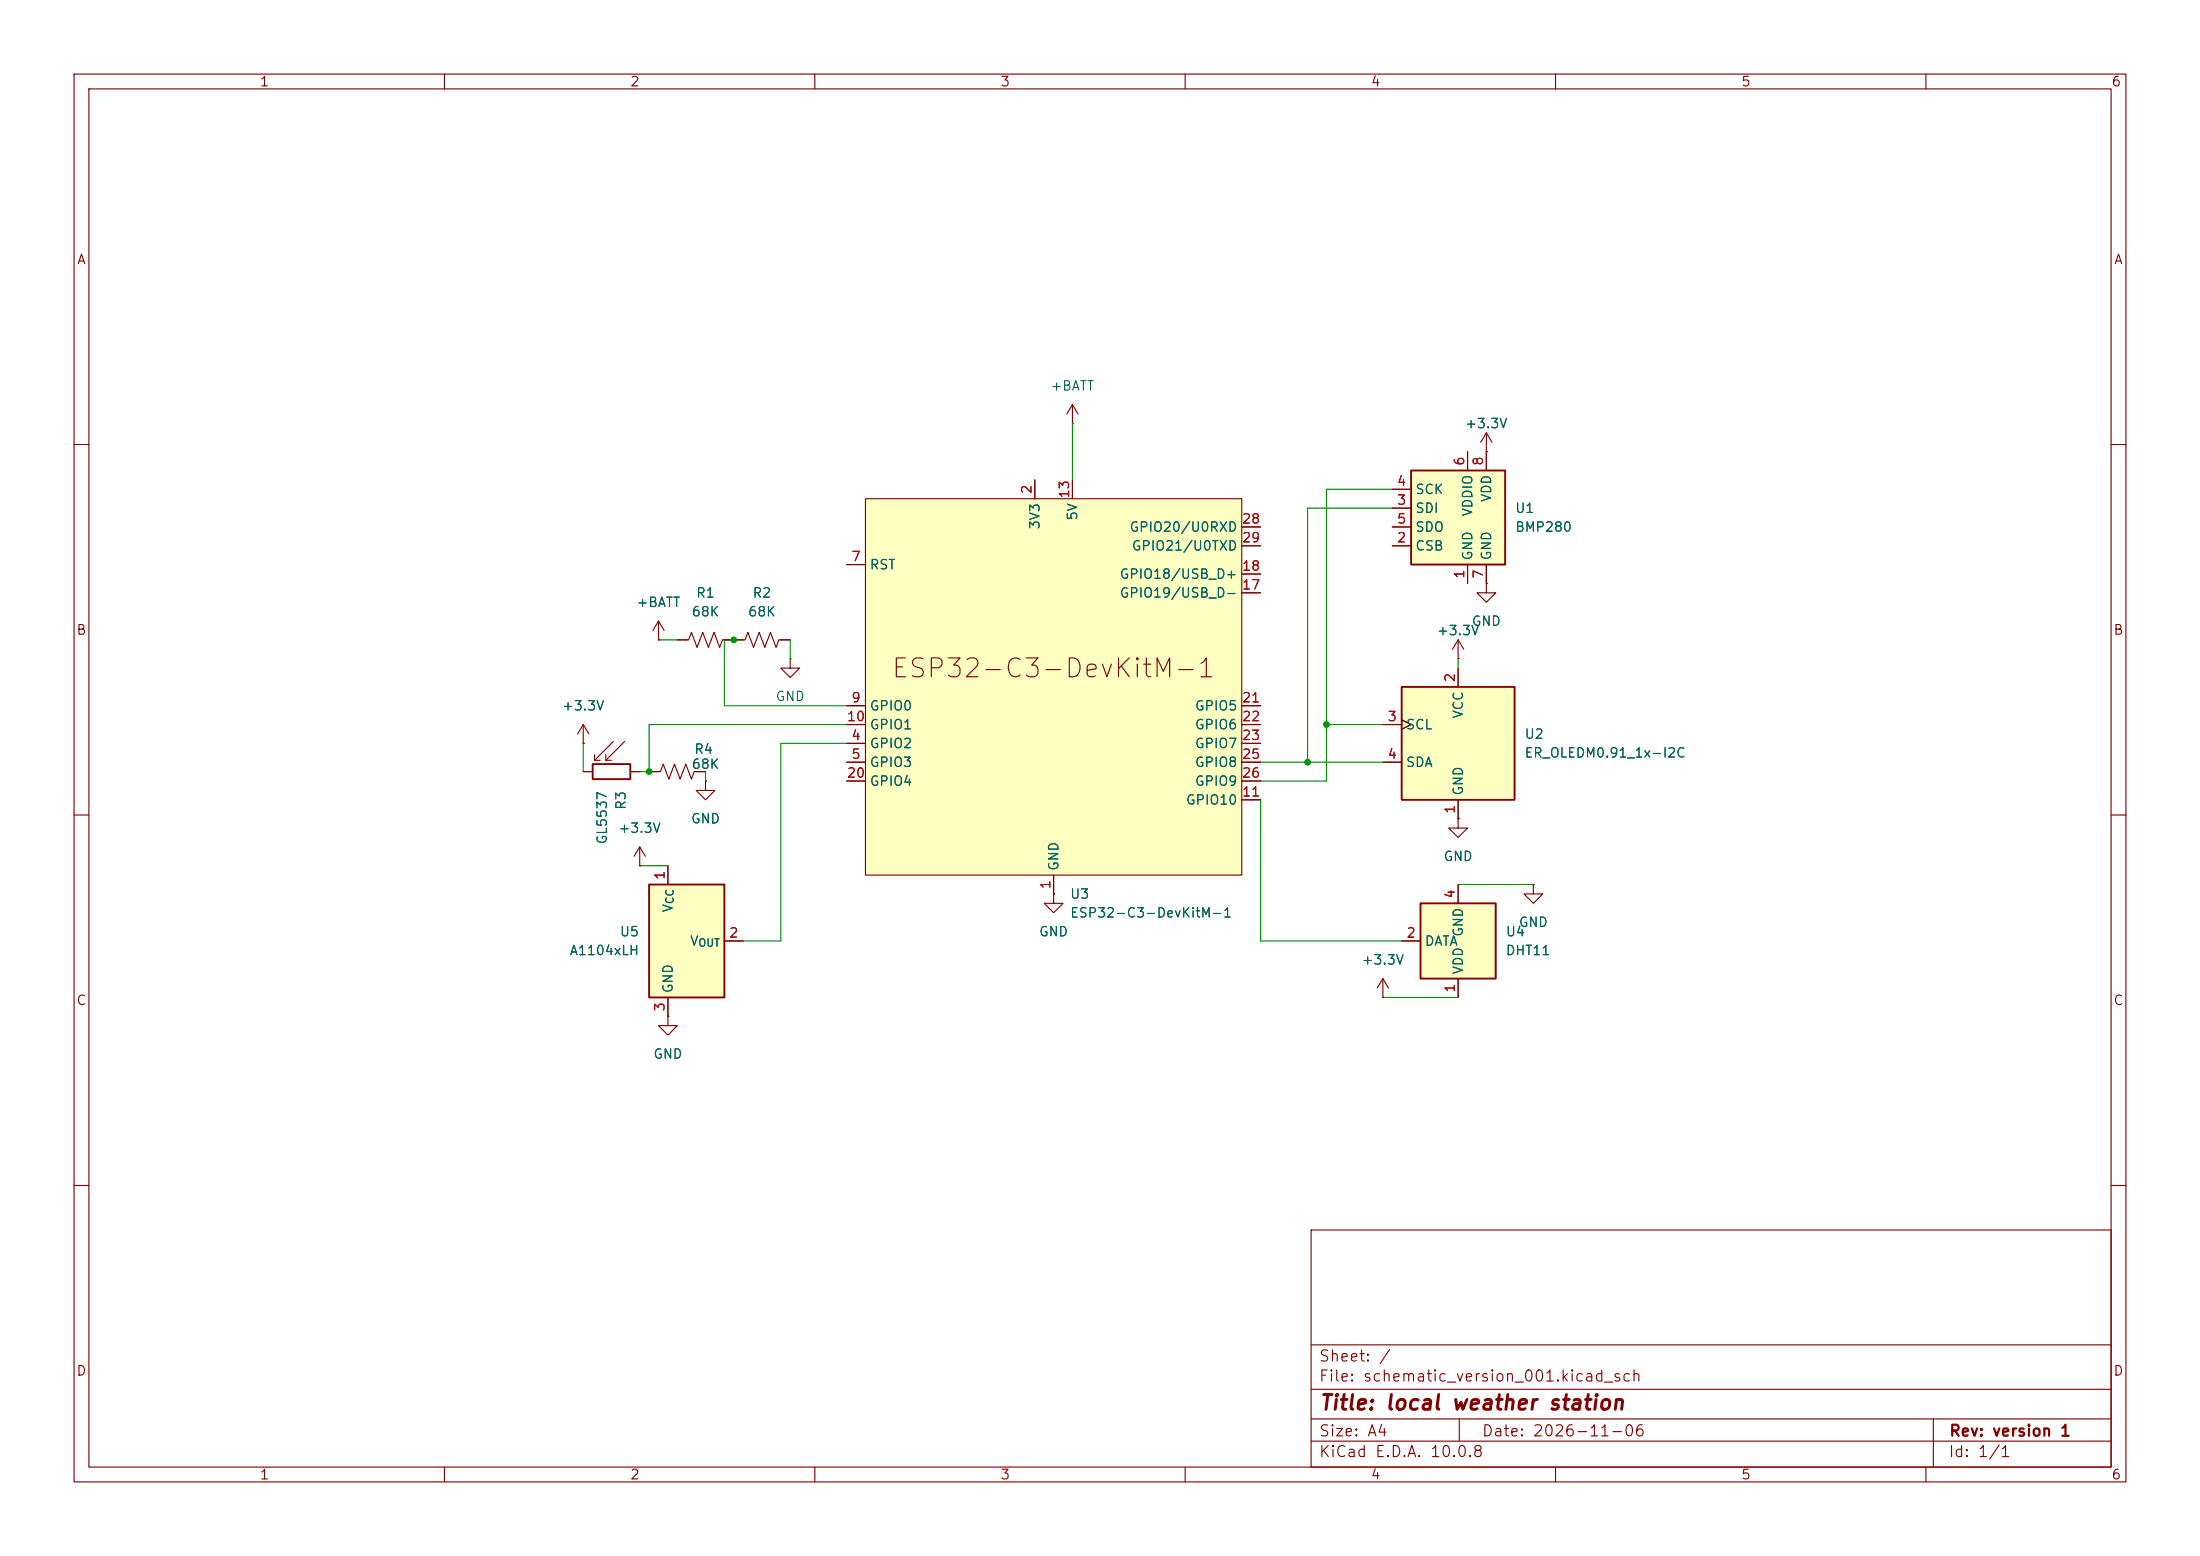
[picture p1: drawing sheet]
(kicad_sch
 (version 20260306)
 (generator "eeschema")
 (generator_version "10.0")
 (paper "A4")
 (title_block
  (title "local weather station")
  (date "2026-11-06")
  (rev "version 1"))
 (lib_symbols
  (symbol "Device:R_Photo"
   (pin_numbers (hide yes))
   (pin_names
    (offset 0)) (exclude_from_sim no) (in_bom yes) (on_board yes)
   (in_pos_files yes)
   (duplicate_pin_numbers_are_jumpers no)
   (property "Reference" "R" (at 1.27 1.27 0) (show_name no) (do_not_autoplace no) (effects (font (size 1.27 1.27)) (justify left)))
   (property "Value" "R_Photo" (at 1.27 0 0) (show_name no) (do_not_autoplace no) (effects (font (size 1.27 1.27)) (justify left top)))
   (property "Footprint" "" (at 1.27 -6.35 90) (show_name no) (do_not_autoplace no) (hide yes) (effects (font (size 1.27 1.27)) (justify left)))
   (property "Datasheet" "" (at 0 -1.27 0) (show_name no) (do_not_autoplace no) (hide yes) (effects (font (size 1.27 1.27))))
   (property "Description" "Photoresistor" (at 0 0 0) (show_name no) (do_not_autoplace no) (hide yes) (effects (font (size 1.27 1.27))))
   (symbol "R_Photo_0_1"
    (polyline (pts (xy -1.524 -0.762) (xy -4.064 1.778)) (stroke (width 0) (type default)) (fill (type none)))
    (polyline (pts (xy -1.524 -0.762) (xy -2.286 -0.762)) (stroke (width 0) (type default)) (fill (type none)))
    (polyline (pts (xy -1.524 -0.762) (xy -1.524 0)) (stroke (width 0) (type default)) (fill (type none)))
    (polyline (pts (xy -1.524 -2.286) (xy -4.064 0.254)) (stroke (width 0) (type default)) (fill (type none)))
    (polyline (pts (xy -1.524 -2.286) (xy -2.286 -2.286)) (stroke (width 0) (type default)) (fill (type none)))
    (polyline (pts (xy -1.524 -2.286) (xy -1.524 -1.524)) (stroke (width 0) (type default)) (fill (type none)))
    (rectangle (start -1.016 2.54) (end 1.016 -2.54) (stroke (width 0.254) (type default)) (fill (type none))))
   (symbol "R_Photo_1_1"
    (pin passive line (at 0 3.81 270) (length 1.27) (name "" (effects (font (size 1.27 1.27)))) (number "1" (effects (font (size 1.27 1.27)))))
    (pin passive line (at 0 -3.81 90) (length 1.27) (name "" (effects (font (size 1.27 1.27)))) (number "2" (effects (font (size 1.27 1.27))))))
   (embedded_fonts no))
  (symbol "Device:R_US"
   (pin_numbers (hide yes))
   (pin_names
    (offset 0)) (exclude_from_sim no) (in_bom yes) (on_board yes)
   (in_pos_files yes)
   (duplicate_pin_numbers_are_jumpers no)
   (property "Reference" "R" (at 2.54 0 90) (show_name no) (do_not_autoplace no) (effects (font (size 1.27 1.27))))
   (property "Value" "R_US" (at -2.54 0 90) (show_name no) (do_not_autoplace no) (effects (font (size 1.27 1.27))))
   (property "Footprint" "" (at 1.016 -0.254 90) (show_name no) (do_not_autoplace no) (hide yes) (effects (font (size 1.27 1.27))))
   (property "Datasheet" "" (at 0 0 0) (show_name no) (do_not_autoplace no) (hide yes) (effects (font (size 1.27 1.27))))
   (property "Description" "Resistor, US symbol" (at 0 0 0) (show_name no) (do_not_autoplace no) (hide yes) (effects (font (size 1.27 1.27))))
   (symbol "R_US_0_1"
    (polyline (pts (xy 0 2.286) (xy 0 2.54)) (stroke (width 0) (type default)) (fill (type none)))
    (polyline (pts (xy 0 2.286) (xy 1.016 1.905) (xy 0 1.524) (xy -1.016 1.143) (xy 0 0.762)) (stroke (width 0) (type default)) (fill (type none)))
    (polyline (pts (xy 0 0.762) (xy 1.016 0.381) (xy 0 0) (xy -1.016 -0.381) (xy 0 -0.762)) (stroke (width 0) (type default)) (fill (type none)))
    (polyline (pts (xy 0 -0.762) (xy 1.016 -1.143) (xy 0 -1.524) (xy -1.016 -1.905) (xy 0 -2.286)) (stroke (width 0) (type default)) (fill (type none)))
    (polyline (pts (xy 0 -2.286) (xy 0 -2.54)) (stroke (width 0) (type default)) (fill (type none))))
   (symbol "R_US_1_1"
    (pin passive line (at 0 3.81 270) (length 1.27) (name "" (effects (font (size 1.27 1.27)))) (number "1" (effects (font (size 1.27 1.27)))))
    (pin passive line (at 0 -3.81 90) (length 1.27) (name "" (effects (font (size 1.27 1.27)))) (number "2" (effects (font (size 1.27 1.27))))))
   (embedded_fonts no))
  (symbol "Display_Graphic:ER_OLEDM0.91_1x-I2C" (exclude_from_sim no) (in_bom yes) (on_board yes)
   (in_pos_files yes)
   (duplicate_pin_numbers_are_jumpers no)
   (property "Reference" "U" (at 0 0 0) (show_name no) (do_not_autoplace no) (effects (font (size 1.27 1.27))))
   (property "Value" "ER_OLEDM0.91_1x-I2C" (at 14.224 -10.668 0) (show_name no) (do_not_autoplace no) (effects (font (size 1.27 1.27))))
   (property "Footprint" "Display:ER_OLEDM0.91_1x-I2C" (at 18.034 -12.7 0) (show_name no) (do_not_autoplace no) (hide yes) (effects (font (size 1.27 1.27))))
   (property "Datasheet" "https://www.buydisplay.com/download/manual/ER-OLEDM0.91-1_Datasheet.pdf" (at 42.672 -14.732 0) (show_name no) (do_not_autoplace no) (hide yes) (effects (font (size 1.27 1.27))))
   (property "Description" "SSD1306 OLED module, 0.91 inch, 128x32, I2C" (at 26.67 -16.764 0) (show_name no) (do_not_autoplace no) (hide yes) (effects (font (size 1.27 1.27))))
   (symbol "ER_OLEDM0.91_1x-I2C_1_1"
    (rectangle (start -7.62 7.62) (end 7.62 -7.62) (stroke (width 0.254) (type solid)) (fill (type background)))
    (pin power_in line (at 0 -10.16 90) (length 2.54) (name "GND" (effects (font (size 1.27 1.27)))) (number "1" (effects (font (size 1.27 1.27)))))
    (pin power_in line (at 0 10.16 270) (length 2.54) (name "VCC" (effects (font (size 1.27 1.27)))) (number "2" (effects (font (size 1.27 1.27)))))
    (pin input clock (at -10.16 2.54 0) (length 2.54) (name "SCL" (effects (font (size 1.27 1.27)))) (number "3" (effects (font (size 1.27 1.27)))))
    (pin bidirectional line (at -10.16 -2.54 0) (length 2.54) (name "SDA" (effects (font (size 1.27 1.27)))) (number "4" (effects (font (size 1.27 1.27))))))
   (embedded_fonts no))
  (symbol "PCM_Espressif:ESP32-C3-DevKitM-1" (exclude_from_sim no) (in_bom yes) (on_board yes)
   (in_pos_files yes)
   (duplicate_pin_numbers_are_jumpers no)
   (property "Reference" "U" (at -25.4 26.67 0) (show_name no) (do_not_autoplace no) (effects (font (size 1.27 1.27)) (justify left)))
   (property "Value" "ESP32-C3-DevKitM-1" (at 25.654 26.67 0) (show_name no) (do_not_autoplace no) (effects (font (size 1.27 1.27)) (justify right)))
   (property "Footprint" "PCM_Espressif:ESP32-C3-DevKitM-1" (at 0 -35.56 0) (show_name no) (do_not_autoplace no) (hide yes) (effects (font (size 1.27 1.27))))
   (property "Datasheet" "https://www.espressif.com/sites/default/files/documentation/esp32-c3-mini-1_datasheet_en.pdf" (at 0 -38.1 0) (show_name no) (do_not_autoplace no) (hide yes) (effects (font (size 1.27 1.27))))
   (property "Description" "ESP32-C3-MINI-1 family is an ultra-low-power MCU-based SoC solution that supports 2.4 GHz Wi-Fi and Bluetooth®Low Energy (Bluetooth LE)." (at 0 0 0) (show_name no) (do_not_autoplace no) (hide yes) (effects (font (size 1.27 1.27))))
   (symbol "ESP32-C3-DevKitM-1_0_1"
    (rectangle (start -25.4 25.4) (end 25.4 -25.4) (stroke (width 0) (type default)) (fill (type background))))
   (symbol "ESP32-C3-DevKitM-1_1_0"
    (text "ESP32-C3-DevKitM-1" (at 0 2.54 0) (effects (font (size 2.54 2.54)))))
   (symbol "ESP32-C3-DevKitM-1_1_1"
    (pin passive line (at 0 -27.94 90) (length 2.54) (name "GND" (effects (font (size 1.27 1.27)))) (number "1" (effects (font (size 1.27 1.27)))))
    (pin power_in line (at -2.54 27.94 270) (length 2.54) (name "3V3" (effects (font (size 1.27 1.27)))) (number "2" (effects (font (size 1.27 1.27)))))
    (pin power_in line (at -2.54 27.94 270) (length 2.54) (hide yes) (name "3V3" (effects (font (size 1.27 1.27)))) (number "3" (effects (font (size 1.27 1.27)))))
    (pin bidirectional line (at -27.94 -7.62 0) (length 2.54) (name "GPIO2" (effects (font (size 1.27 1.27)))) (number "4" (effects (font (size 1.27 1.27)))))
    (pin bidirectional line (at -27.94 -10.16 0) (length 2.54) (name "GPIO3" (effects (font (size 1.27 1.27)))) (number "5" (effects (font (size 1.27 1.27)))))
    (pin passive line (at 0 -27.94 90) (length 2.54) (hide yes) (name "GND" (effects (font (size 1.27 1.27)))) (number "6" (effects (font (size 1.27 1.27)))))
    (pin output line (at -27.94 16.51 0) (length 2.54) (name "RST" (effects (font (size 1.27 1.27)))) (number "7" (effects (font (size 1.27 1.27)))))
    (pin passive line (at 0 -27.94 90) (length 2.54) (hide yes) (name "GND" (effects (font (size 1.27 1.27)))) (number "8" (effects (font (size 1.27 1.27)))))
    (pin bidirectional line (at -27.94 -2.54 0) (length 2.54) (name "GPIO0" (effects (font (size 1.27 1.27)))) (number "9" (effects (font (size 1.27 1.27)))))
    (pin bidirectional line (at -27.94 -5.08 0) (length 2.54) (name "GPIO1" (effects (font (size 1.27 1.27)))) (number "10" (effects (font (size 1.27 1.27)))))
    (pin bidirectional line (at 27.94 -15.24 180) (length 2.54) (name "GPIO10" (effects (font (size 1.27 1.27)))) (number "11" (effects (font (size 1.27 1.27)))))
    (pin passive line (at 0 -27.94 90) (length 2.54) (hide yes) (name "GND" (effects (font (size 1.27 1.27)))) (number "12" (effects (font (size 1.27 1.27)))))
    (pin power_in line (at 2.54 27.94 270) (length 2.54) (name "5V" (effects (font (size 1.27 1.27)))) (number "13" (effects (font (size 1.27 1.27)))))
    (pin power_in line (at 2.54 27.94 270) (length 2.54) (hide yes) (name "5V" (effects (font (size 1.27 1.27)))) (number "14" (effects (font (size 1.27 1.27)))))
    (pin passive line (at 0 -27.94 90) (length 2.54) (hide yes) (name "GND" (effects (font (size 1.27 1.27)))) (number "15" (effects (font (size 1.27 1.27)))))
    (pin passive line (at 0 -27.94 90) (length 2.54) (hide yes) (name "GND" (effects (font (size 1.27 1.27)))) (number "16" (effects (font (size 1.27 1.27)))))
    (pin bidirectional line (at 27.94 12.7 180) (length 2.54) (name "GPIO19/USB_D-" (effects (font (size 1.27 1.27)))) (number "17" (effects (font (size 1.27 1.27)))))
    (pin bidirectional line (at 27.94 15.24 180) (length 2.54) (name "GPIO18/USB_D+" (effects (font (size 1.27 1.27)))) (number "18" (effects (font (size 1.27 1.27)))))
    (pin passive line (at 0 -27.94 90) (length 2.54) (hide yes) (name "GND" (effects (font (size 1.27 1.27)))) (number "19" (effects (font (size 1.27 1.27)))))
    (pin bidirectional line (at -27.94 -12.7 0) (length 2.54) (name "GPIO4" (effects (font (size 1.27 1.27)))) (number "20" (effects (font (size 1.27 1.27)))))
    (pin bidirectional line (at 27.94 -2.54 180) (length 2.54) (name "GPIO5" (effects (font (size 1.27 1.27)))) (number "21" (effects (font (size 1.27 1.27)))))
    (pin bidirectional line (at 27.94 -5.08 180) (length 2.54) (name "GPIO6" (effects (font (size 1.27 1.27)))) (number "22" (effects (font (size 1.27 1.27)))))
    (pin bidirectional line (at 27.94 -7.62 180) (length 2.54) (name "GPIO7" (effects (font (size 1.27 1.27)))) (number "23" (effects (font (size 1.27 1.27)))))
    (pin passive line (at 0 -27.94 90) (length 2.54) (hide yes) (name "GND" (effects (font (size 1.27 1.27)))) (number "24" (effects (font (size 1.27 1.27)))))
    (pin bidirectional line (at 27.94 -10.16 180) (length 2.54) (name "GPIO8" (effects (font (size 1.27 1.27)))) (number "25" (effects (font (size 1.27 1.27)))))
    (pin bidirectional line (at 27.94 -12.7 180) (length 2.54) (name "GPIO9" (effects (font (size 1.27 1.27)))) (number "26" (effects (font (size 1.27 1.27)))))
    (pin passive line (at 0 -27.94 90) (length 2.54) (hide yes) (name "GND" (effects (font (size 1.27 1.27)))) (number "27" (effects (font (size 1.27 1.27)))))
    (pin bidirectional line (at 27.94 21.59 180) (length 2.54) (name "GPIO20/U0RXD" (effects (font (size 1.27 1.27)))) (number "28" (effects (font (size 1.27 1.27)))))
    (pin bidirectional line (at 27.94 19.05 180) (length 2.54) (name "GPIO21/U0TXD" (effects (font (size 1.27 1.27)))) (number "29" (effects (font (size 1.27 1.27)))))
    (pin passive line (at 0 -27.94 90) (length 2.54) (hide yes) (name "GND" (effects (font (size 1.27 1.27)))) (number "30" (effects (font (size 1.27 1.27))))))
   (embedded_fonts no))
  (symbol "Sensor_Pressure:BMP280" (exclude_from_sim no) (in_bom yes) (on_board yes)
   (in_pos_files yes)
   (duplicate_pin_numbers_are_jumpers no)
   (property "Reference" "U" (at -7.62 10.16 0) (show_name no) (do_not_autoplace no) (effects (font (size 1.27 1.27)) (justify left top)))
   (property "Value" "BMP280" (at 5.08 10.16 0) (show_name no) (do_not_autoplace no) (effects (font (size 1.27 1.27)) (justify left top)))
   (property "Footprint" "Package_LGA:Bosch_LGA-8_2x2.5mm_P0.65mm_ClockwisePinNumbering" (at 0 -17.78 0) (show_name no) (do_not_autoplace no) (hide yes) (effects (font (size 1.27 1.27))))
   (property "Datasheet" "https://ae-bst.resource.bosch.com/media/_tech/media/datasheets/BST-BMP280-DS001.pdf" (at 0 0 0) (show_name no) (do_not_autoplace no) (hide yes) (effects (font (size 1.27 1.27))))
   (property "Description" "Absolute Barometric Pressure Sensor, LGA-8" (at 0 0 0) (show_name no) (do_not_autoplace no) (hide yes) (effects (font (size 1.27 1.27))))
   (symbol "BMP280_0_1"
    (rectangle (start -7.62 -5.08) (end 5.08 7.62) (stroke (width 0.254) (type default)) (fill (type background))))
   (symbol "BMP280_1_1"
    (pin power_in line (at 0 -7.62 90) (length 2.54) (name "GND" (effects (font (size 1.27 1.27)))) (number "1" (effects (font (size 1.27 1.27)))))
    (pin input line (at -10.16 -2.54 0) (length 2.54) (name "CSB" (effects (font (size 1.27 1.27)))) (number "2" (effects (font (size 1.27 1.27)))))
    (pin bidirectional line (at -10.16 2.54 0) (length 2.54) (name "SDI" (effects (font (size 1.27 1.27)))) (number "3" (effects (font (size 1.27 1.27)))))
    (pin input line (at -10.16 5.08 0) (length 2.54) (name "SCK" (effects (font (size 1.27 1.27)))) (number "4" (effects (font (size 1.27 1.27)))))
    (pin bidirectional line (at -10.16 0 0) (length 2.54) (name "SDO" (effects (font (size 1.27 1.27)))) (number "5" (effects (font (size 1.27 1.27)))))
    (pin power_in line (at 0 10.16 270) (length 2.54) (name "VDDIO" (effects (font (size 1.27 1.27)))) (number "6" (effects (font (size 1.27 1.27)))))
    (pin power_in line (at 2.54 -7.62 90) (length 2.54) (name "GND" (effects (font (size 1.27 1.27)))) (number "7" (effects (font (size 1.27 1.27)))))
    (pin power_in line (at 2.54 10.16 270) (length 2.54) (name "VDD" (effects (font (size 1.27 1.27)))) (number "8" (effects (font (size 1.27 1.27))))))
   (embedded_fonts no))
  (symbol "packed:+3.3V"
   (power global)
   (pin_numbers (hide yes))
   (pin_names
    (offset 0) (hide yes)) (exclude_from_sim no) (in_bom yes) (on_board yes)
   (in_pos_files yes)
   (duplicate_pin_numbers_are_jumpers no)
   (property "Reference" "#PWR" (at 0 -3.81 0) (show_name no) (do_not_autoplace no) (hide yes) (effects (font (size 1.27 1.27))))
   (property "Value" "+3.3V" (at 0 3.556 0) (show_name no) (do_not_autoplace no) (effects (font (size 1.27 1.27))))
   (property "Footprint" "" (at 0 0 0) (show_name no) (do_not_autoplace no) (hide yes) (effects (font (size 1.27 1.27))))
   (property "Datasheet" "" (at 0 0 0) (show_name no) (do_not_autoplace no) (hide yes) (effects (font (size 1.27 1.27))))
   (property "Description" "Power symbol creates a global label with name \"+3.3V\"" (at 0 0 0) (show_name no) (do_not_autoplace no) (hide yes) (effects (font (size 1.27 1.27))))
   (symbol "+3.3V_0_1"
    (polyline (pts (xy -0.762 1.27) (xy 0 2.54)) (stroke (width 0) (type default)) (fill (type none)))
    (polyline (pts (xy 0 2.54) (xy 0.762 1.27)) (stroke (width 0) (type default)) (fill (type none)))
    (polyline (pts (xy 0 0) (xy 0 2.54)) (stroke (width 0) (type default)) (fill (type none))))
   (symbol "+3.3V_1_1"
    (pin power_in line (at 0 0 90) (length 0) (name "" (effects (font (size 1.27 1.27)))) (number "1" (effects (font (size 1.27 1.27))))))
   (embedded_fonts no))
  (symbol "packed:+BATT"
   (power global)
   (pin_numbers (hide yes))
   (pin_names
    (offset 0) (hide yes)) (exclude_from_sim no) (in_bom yes) (on_board yes)
   (in_pos_files yes)
   (duplicate_pin_numbers_are_jumpers no)
   (property "Reference" "#PWR" (at 0 -3.81 0) (show_name no) (do_not_autoplace no) (hide yes) (effects (font (size 1.27 1.27))))
   (property "Value" "+BATT" (at 0 3.556 0) (show_name no) (do_not_autoplace no) (effects (font (size 1.27 1.27))))
   (property "Footprint" "" (at 0 0 0) (show_name no) (do_not_autoplace no) (hide yes) (effects (font (size 1.27 1.27))))
   (property "Datasheet" "" (at 0 0 0) (show_name no) (do_not_autoplace no) (hide yes) (effects (font (size 1.27 1.27))))
   (property "Description" "Power symbol creates a global label with name \"+BATT\"" (at 0 0 0) (show_name no) (do_not_autoplace no) (hide yes) (effects (font (size 1.27 1.27))))
   (symbol "+BATT_0_1"
    (polyline (pts (xy -0.762 1.27) (xy 0 2.54)) (stroke (width 0) (type default)) (fill (type none)))
    (polyline (pts (xy 0 2.54) (xy 0.762 1.27)) (stroke (width 0) (type default)) (fill (type none)))
    (polyline (pts (xy 0 0) (xy 0 2.54)) (stroke (width 0) (type default)) (fill (type none))))
   (symbol "+BATT_1_1"
    (pin power_in line (at 0 0 90) (length 0) (name "" (effects (font (size 1.27 1.27)))) (number "1" (effects (font (size 1.27 1.27))))))
   (embedded_fonts no))
  (symbol "packed:A1104xLH" (exclude_from_sim no) (in_bom yes) (on_board yes)
   (in_pos_files yes)
   (duplicate_pin_numbers_are_jumpers no)
   (property "Reference" "U" (at 0 11.43 0) (show_name no) (do_not_autoplace no) (effects (font (size 1.27 1.27)) (justify left)))
   (property "Value" "A1104xLH" (at 0 8.89 0) (show_name no) (do_not_autoplace no) (effects (font (size 1.27 1.27)) (justify left)))
   (property "Footprint" "Package_TO_SOT_SMD:SOT-23W" (at 0 -17.272 0) (show_name no) (do_not_autoplace no) (hide yes) (effects (font (size 1.27 1.27)
    (italic yes))))
   (property "Datasheet" "https://www.allegromicro.com/-/media/files/datasheets/a110x-datasheet.ashx" (at 0 -12.7 0) (show_name no) (do_not_autoplace no) (hide yes) (effects (font (size 1.27 1.27))))
   (property "Description" "Hall effect switch, unipolar (south-polarity), Bop=70-350G, Brp=50-330G, 3.8-24V supply, SOT-23W" (at 0 -14.986 0) (show_name no) (do_not_autoplace no) (hide yes) (effects (font (size 1.27 1.27))))
   (symbol "A1104xLH_0_1"
    (rectangle (start -5.08 7.62) (end 5.08 -7.62) (stroke (width 0.254) (type default)) (fill (type background))))
   (symbol "A1104xLH_1_1"
    (pin power_in line (at -2.54 10.16 270) (length 2.54) (name "V_{CC}" (effects (font (size 1.27 1.27)))) (number "1" (effects (font (size 1.27 1.27)))))
    (pin open_collector line (at 7.62 0 180) (length 2.54) (name "V_{OUT}" (effects (font (size 1.27 1.27)))) (number "2" (effects (font (size 1.27 1.27)))))
    (pin power_in line (at -2.54 -10.16 90) (length 2.54) (name "GND" (effects (font (size 1.27 1.27)))) (number "3" (effects (font (size 1.27 1.27))))))
   (embedded_fonts no))
  (symbol "packed:DHT11" (exclude_from_sim no) (in_bom yes) (on_board yes)
   (in_pos_files yes)
   (duplicate_pin_numbers_are_jumpers no)
   (property "Reference" "U" (at -3.81 6.35 0) (show_name no) (do_not_autoplace no) (effects (font (size 1.27 1.27))))
   (property "Value" "DHT11" (at 3.81 6.35 0) (show_name no) (do_not_autoplace no) (effects (font (size 1.27 1.27))))
   (property "Footprint" "Sensor:Aosong_DHT11_5.5x12.0_P2.54mm" (at 0 -10.16 0) (show_name no) (do_not_autoplace no) (hide yes) (effects (font (size 1.27 1.27))))
   (property "Datasheet" "http://akizukidenshi.com/download/ds/aosong/DHT11.pdf" (at 3.81 6.35 0) (show_name no) (do_not_autoplace no) (hide yes) (effects (font (size 1.27 1.27))))
   (property "Description" "3.3V to 5.5V, temperature and humidity module, DHT11" (at 0 0 0) (show_name no) (do_not_autoplace no) (hide yes) (effects (font (size 1.27 1.27))))
   (symbol "DHT11_0_1"
    (rectangle (start -5.08 5.08) (end 5.08 -5.08) (stroke (width 0.254) (type default)) (fill (type background))))
   (symbol "DHT11_1_1"
    (pin power_in line (at 0 7.62 270) (length 2.54) (name "VDD" (effects (font (size 1.27 1.27)))) (number "1" (effects (font (size 1.27 1.27)))))
    (pin bidirectional line (at 7.62 0 180) (length 2.54) (name "DATA" (effects (font (size 1.27 1.27)))) (number "2" (effects (font (size 1.27 1.27)))))
    (pin no_connect line (at -5.08 0 0) (length 2.54) (hide yes) (name "NC" (effects (font (size 1.27 1.27)))) (number "3" (effects (font (size 1.27 1.27)))))
    (pin power_in line (at 0 -7.62 90) (length 2.54) (name "GND" (effects (font (size 1.27 1.27)))) (number "4" (effects (font (size 1.27 1.27))))))
   (embedded_fonts no))
  (symbol "packed:GND"
   (power global)
   (pin_numbers (hide yes))
   (pin_names
    (offset 0) (hide yes)) (exclude_from_sim no) (in_bom yes) (on_board yes)
   (in_pos_files yes)
   (duplicate_pin_numbers_are_jumpers no)
   (property "Reference" "#PWR" (at 0 -6.35 0) (show_name no) (do_not_autoplace no) (hide yes) (effects (font (size 1.27 1.27))))
   (property "Value" "GND" (at 0 -3.81 0) (show_name no) (do_not_autoplace no) (effects (font (size 1.27 1.27))))
   (property "Footprint" "" (at 0 0 0) (show_name no) (do_not_autoplace no) (hide yes) (effects (font (size 1.27 1.27))))
   (property "Datasheet" "" (at 0 0 0) (show_name no) (do_not_autoplace no) (hide yes) (effects (font (size 1.27 1.27))))
   (property "Description" "Power symbol creates a global label with name \"GND\" , ground" (at 0 0 0) (show_name no) (do_not_autoplace no) (hide yes) (effects (font (size 1.27 1.27))))
   (symbol "GND_0_1"
    (polyline (pts (xy 0 0) (xy 0 -1.27) (xy 1.27 -1.27) (xy 0 -2.54) (xy -1.27 -1.27) (xy 0 -1.27)) (stroke (width 0) (type default)) (fill (type none))))
   (symbol "GND_1_1"
    (pin power_in line (at 0 0 270) (length 0) (name "" (effects (font (size 1.27 1.27)))) (number "1" (effects (font (size 1.27 1.27))))))
   (embedded_fonts no)))
 (junction
  (at 99.06 86.36)
  (diameter 0)
  (color 0 0 0 0))
 (junction
  (at 176.53 102.87)
  (diameter 0)
  (color 0 0 0 0))
 (junction
  (at 87.63 104.14)
  (diameter 0)
  (color 0 0 0 0))
 (junction
  (at 179.07 97.79)
  (diameter 0)
  (color 0 0 0 0))
 (wire
  (pts (xy 170.18 127) (xy 189.23 127))
  (stroke (width 0) (type default)))
 (wire
  (pts (xy 87.63 97.79) (xy 114.3 97.79))
  (stroke (width 0) (type default)))
 (wire
  (pts (xy 86.36 104.14) (xy 87.63 104.14))
  (stroke (width 0) (type default)))
 (wire
  (pts (xy 170.18 105.41) (xy 179.07 105.41))
  (stroke (width 0) (type default)))
 (wire
  (pts (xy 179.07 66.04) (xy 179.07 105.41))
  (stroke (width 0) (type default)))
 (wire
  (pts (xy 186.69 134.62) (xy 196.85 134.62))
  (stroke (width 0) (type default)))
 (wire
  (pts (xy 187.96 66.04) (xy 179.07 66.04))
  (stroke (width 0) (type default)))
 (wire
  (pts (xy 170.18 102.87) (xy 176.53 102.87))
  (stroke (width 0) (type default)))
 (wire
  (pts (xy 105.41 100.33) (xy 114.3 100.33))
  (stroke (width 0) (type default)))
 (wire
  (pts (xy 170.18 107.95) (xy 170.18 127))
  (stroke (width 0) (type default)))
 (wire
  (pts (xy 196.85 119.38) (xy 207.01 119.38))
  (stroke (width 0) (type default)))
 (wire
  (pts (xy 78.74 100.33) (xy 78.74 104.14))
  (stroke (width 0) (type default)))
 (wire
  (pts (xy 179.07 97.79) (xy 186.69 97.79))
  (stroke (width 0) (type default)))
 (wire
  (pts (xy 176.53 102.87) (xy 176.53 68.58))
  (stroke (width 0) (type default)))
 (wire
  (pts (xy 88.9 86.36) (xy 91.44 86.36))
  (stroke (width 0) (type default)))
 (wire
  (pts (xy 97.79 95.25) (xy 97.79 86.36))
  (stroke (width 0) (type default)))
 (wire
  (pts (xy 176.53 102.87) (xy 186.69 102.87))
  (stroke (width 0) (type default)))
 (wire
  (pts (xy 196.85 88.9) (xy 196.85 90.17))
  (stroke (width 0) (type default)))
 (wire
  (pts (xy 97.79 86.36) (xy 99.06 86.36))
  (stroke (width 0) (type default)))
 (wire
  (pts (xy 87.63 97.79) (xy 87.63 104.14))
  (stroke (width 0) (type default)))
 (wire
  (pts (xy 106.68 86.36) (xy 106.68 88.9))
  (stroke (width 0) (type default)))
 (wire
  (pts (xy 105.41 127) (xy 105.41 100.33))
  (stroke (width 0) (type default)))
 (wire
  (pts (xy 97.79 95.25) (xy 114.3 95.25))
  (stroke (width 0) (type default)))
 (wire
  (pts (xy 90.17 116.84) (xy 86.36 116.84))
  (stroke (width 0) (type default)))
 (wire
  (pts (xy 95.25 105.41) (xy 95.25 104.14))
  (stroke (width 0) (type default)))
 (wire
  (pts (xy 144.78 64.77) (xy 144.78 57.15))
  (stroke (width 0) (type default)))
 (wire
  (pts (xy 100.33 127) (xy 105.41 127))
  (stroke (width 0) (type default)))
 (wire
  (pts (xy 176.53 68.58) (xy 187.96 68.58))
  (stroke (width 0) (type default)))
 (symbol
  (lib_id "Device:R_US")
  (at 91.44 104.14 270)
  (unit 1)
  (body_style 1)
  (exclude_from_sim no)
  (in_bom yes)
  (on_board yes)
  (in_pos_files yes)
  (dnp no)
  (property "Reference" "R4" (at 94.996 101.092 90) (show_name no) (do_not_autoplace no) (effects (font (size 1.27 1.27))))
  (property "Value" "68K" (at 95.25 103.124 90) (show_name no) (do_not_autoplace no) (effects (font (size 1.27 1.27))))
  (property "Footprint" "" (at 91.186 105.156 90) (hide yes) (show_name no) (do_not_autoplace no) (effects (font (size 1.27 1.27))))
  (property "Datasheet" "" (at 91.44 104.14 0) (hide yes) (show_name no) (do_not_autoplace no) (effects (font (size 1.27 1.27))))
  (property "Description" "Resistor, US symbol" (at 91.44 104.14 0) (hide yes) (show_name no) (do_not_autoplace no) (effects (font (size 1.27 1.27))))
  (pin "2")
  (pin "1"))
 (symbol
  (lib_id "packed:+3.3V")
  (at 186.69 134.62 0)
  (unit 1)
  (body_style 1)
  (exclude_from_sim no)
  (in_bom yes)
  (on_board yes)
  (in_pos_files yes)
  (dnp no)
  (fields_autoplaced yes)
  (property "Reference" "#PWR09" (at 186.69 138.43 0) (hide yes) (show_name no) (do_not_autoplace no) (effects (font (size 1.27 1.27))))
  (property "Value" "+3.3V" (at 186.69 129.54 0) (show_name no) (do_not_autoplace no) (effects (font (size 1.27 1.27))))
  (property "Footprint" "" (at 186.69 134.62 0) (hide yes) (show_name no) (do_not_autoplace no) (effects (font (size 1.27 1.27))))
  (property "Datasheet" "" (at 186.69 134.62 0) (hide yes) (show_name no) (do_not_autoplace no) (effects (font (size 1.27 1.27))))
  (property "Description" "Power symbol creates a global label with name \"+3.3V\"" (at 186.69 134.62 0) (hide yes) (show_name no) (do_not_autoplace no) (effects (font (size 1.27 1.27))))
  (pin "1"))
 (symbol
  (lib_id "packed:GND")
  (at 90.17 137.16 0)
  (unit 1)
  (body_style 1)
  (exclude_from_sim no)
  (in_bom yes)
  (on_board yes)
  (in_pos_files yes)
  (dnp no)
  (fields_autoplaced yes)
  (property "Reference" "#PWR08" (at 90.17 143.51 0) (hide yes) (show_name no) (do_not_autoplace no) (effects (font (size 1.27 1.27))))
  (property "Value" "GND" (at 90.17 142.24 0) (show_name no) (do_not_autoplace no) (effects (font (size 1.27 1.27))))
  (property "Footprint" "" (at 90.17 137.16 0) (hide yes) (show_name no) (do_not_autoplace no) (effects (font (size 1.27 1.27))))
  (property "Datasheet" "" (at 90.17 137.16 0) (hide yes) (show_name no) (do_not_autoplace no) (effects (font (size 1.27 1.27))))
  (property "Description" "Power symbol creates a global label with name \"GND\" , ground" (at 90.17 137.16 0) (hide yes) (show_name no) (do_not_autoplace no) (effects (font (size 1.27 1.27))))
  (pin "1"))
 (symbol
  (lib_id "packed:GND")
  (at 196.85 110.49 0)
  (unit 1)
  (body_style 1)
  (exclude_from_sim no)
  (in_bom yes)
  (on_board yes)
  (in_pos_files yes)
  (dnp no)
  (fields_autoplaced yes)
  (property "Reference" "#PWR011" (at 196.85 116.84 0) (hide yes) (show_name no) (do_not_autoplace no) (effects (font (size 1.27 1.27))))
  (property "Value" "GND" (at 196.85 115.57 0) (show_name no) (do_not_autoplace no) (effects (font (size 1.27 1.27))))
  (property "Footprint" "" (at 196.85 110.49 0) (hide yes) (show_name no) (do_not_autoplace no) (effects (font (size 1.27 1.27))))
  (property "Datasheet" "" (at 196.85 110.49 0) (hide yes) (show_name no) (do_not_autoplace no) (effects (font (size 1.27 1.27))))
  (property "Description" "Power symbol creates a global label with name \"GND\" , ground" (at 196.85 110.49 0) (hide yes) (show_name no) (do_not_autoplace no) (effects (font (size 1.27 1.27))))
  (pin "1"))
 (symbol
  (lib_id "packed:+3.3V")
  (at 196.85 88.9 0)
  (unit 1)
  (body_style 1)
  (exclude_from_sim no)
  (in_bom yes)
  (on_board yes)
  (in_pos_files yes)
  (dnp no)
  (property "Reference" "#PWR012" (at 196.85 92.71 0) (hide yes) (show_name no) (do_not_autoplace no) (effects (font (size 1.27 1.27))))
  (property "Value" "+3.3V" (at 196.85 85.09 0) (show_name no) (do_not_autoplace no) (effects (font (size 1.27 1.27))))
  (property "Footprint" "" (at 196.85 88.9 0) (hide yes) (show_name no) (do_not_autoplace no) (effects (font (size 1.27 1.27))))
  (property "Datasheet" "" (at 196.85 88.9 0) (hide yes) (show_name no) (do_not_autoplace no) (effects (font (size 1.27 1.27))))
  (property "Description" "Power symbol creates a global label with name \"+3.3V\"" (at 196.85 88.9 0) (hide yes) (show_name no) (do_not_autoplace no) (effects (font (size 1.27 1.27))))
  (pin "1"))
 (symbol
  (lib_id "Sensor_Pressure:BMP280")
  (at 198.12 71.12 0)
  (unit 1)
  (body_style 1)
  (exclude_from_sim no)
  (in_bom yes)
  (on_board yes)
  (in_pos_files yes)
  (dnp no)
  (fields_autoplaced yes)
  (property "Reference" "U1" (at 204.47 68.5799 0) (show_name no) (do_not_autoplace no) (effects (font (size 1.27 1.27)) (justify left)))
  (property "Value" "BMP280" (at 204.47 71.1199 0) (show_name no) (do_not_autoplace no) (effects (font (size 1.27 1.27)) (justify left)))
  (property "Footprint" "Package_LGA:Bosch_LGA-8_2x2.5mm_P0.65mm_ClockwisePinNumbering" (at 198.12 88.9 0) (hide yes) (show_name no) (do_not_autoplace no) (effects (font (size 1.27 1.27))))
  (property "Datasheet" "https://ae-bst.resource.bosch.com/media/_tech/media/datasheets/BST-BMP280-DS001.pdf" (at 198.12 71.12 0) (hide yes) (show_name no) (do_not_autoplace no) (effects (font (size 1.27 1.27))))
  (property "Description" "Absolute Barometric Pressure Sensor, LGA-8" (at 198.12 71.12 0) (hide yes) (show_name no) (do_not_autoplace no) (effects (font (size 1.27 1.27))))
  (pin "8")
  (pin "1")
  (pin "3")
  (pin "4")
  (pin "6")
  (pin "5")
  (pin "2")
  (pin "7"))
 (symbol
  (lib_id "Device:R_US")
  (at 102.87 86.36 90)
  (unit 1)
  (body_style 1)
  (exclude_from_sim no)
  (in_bom yes)
  (on_board yes)
  (in_pos_files yes)
  (dnp no)
  (fields_autoplaced yes)
  (property "Reference" "R2" (at 102.87 80.01 90) (show_name no) (do_not_autoplace no) (effects (font (size 1.27 1.27))))
  (property "Value" "68K" (at 102.87 82.55 90) (show_name no) (do_not_autoplace no) (effects (font (size 1.27 1.27))))
  (property "Footprint" "" (at 103.124 85.344 90) (hide yes) (show_name no) (do_not_autoplace no) (effects (font (size 1.27 1.27))))
  (property "Datasheet" "" (at 102.87 86.36 0) (hide yes) (show_name no) (do_not_autoplace no) (effects (font (size 1.27 1.27))))
  (property "Description" "Resistor, US symbol" (at 102.87 86.36 0) (hide yes) (show_name no) (do_not_autoplace no) (effects (font (size 1.27 1.27))))
  (pin "1")
  (pin "2"))
 (symbol
  (lib_id "Device:R_US")
  (at 95.25 86.36 270)
  (unit 1)
  (body_style 1)
  (exclude_from_sim no)
  (in_bom yes)
  (on_board yes)
  (in_pos_files yes)
  (dnp no)
  (fields_autoplaced yes)
  (property "Reference" "R1" (at 95.25 80.01 90) (show_name no) (do_not_autoplace no) (effects (font (size 1.27 1.27))))
  (property "Value" "68K" (at 95.25 82.55 90) (show_name no) (do_not_autoplace no) (effects (font (size 1.27 1.27))))
  (property "Footprint" "" (at 94.996 87.376 90) (hide yes) (show_name no) (do_not_autoplace no) (effects (font (size 1.27 1.27))))
  (property "Datasheet" "" (at 95.25 86.36 0) (hide yes) (show_name no) (do_not_autoplace no) (effects (font (size 1.27 1.27))))
  (property "Description" "Resistor, US symbol" (at 95.25 86.36 0) (hide yes) (show_name no) (do_not_autoplace no) (effects (font (size 1.27 1.27))))
  (pin "1")
  (pin "2"))
 (symbol
  (lib_id "packed:A1104xLH")
  (at 92.71 127 0)
  (unit 1)
  (body_style 1)
  (exclude_from_sim no)
  (in_bom yes)
  (on_board yes)
  (in_pos_files yes)
  (dnp no)
  (fields_autoplaced yes)
  (property "Reference" "U5" (at 86.36 125.7299 0) (show_name no) (do_not_autoplace no) (effects (font (size 1.27 1.27)) (justify right)))
  (property "Value" "A1104xLH" (at 86.36 128.2699 0) (show_name no) (do_not_autoplace no) (effects (font (size 1.27 1.27)) (justify right)))
  (property "Footprint" "Package_TO_SOT_SMD:SOT-23W" (at 92.71 144.272 0) (hide yes) (show_name no) (do_not_autoplace no) (effects (font (size 1.27 1.27)
    (italic yes))))
  (property "Datasheet" "https://www.allegromicro.com/-/media/files/datasheets/a110x-datasheet.ashx" (at 92.71 139.7 0) (hide yes) (show_name no) (do_not_autoplace no) (effects (font (size 1.27 1.27))))
  (property "Description" "Hall effect switch, unipolar (south-polarity), Bop=70-350G, Brp=50-330G, 3.8-24V supply, SOT-23W" (at 92.71 141.986 0) (hide yes) (show_name no) (do_not_autoplace no) (effects (font (size 1.27 1.27))))
  (pin "3")
  (pin "1")
  (pin "2"))
 (symbol
  (lib_id "packed:GND")
  (at 106.68 88.9 0)
  (unit 1)
  (body_style 1)
  (exclude_from_sim no)
  (in_bom yes)
  (on_board yes)
  (in_pos_files yes)
  (dnp no)
  (fields_autoplaced yes)
  (property "Reference" "#PWR04" (at 106.68 95.25 0) (hide yes) (show_name no) (do_not_autoplace no) (effects (font (size 1.27 1.27))))
  (property "Value" "GND" (at 106.68 93.98 0) (show_name no) (do_not_autoplace no) (effects (font (size 1.27 1.27))))
  (property "Footprint" "" (at 106.68 88.9 0) (hide yes) (show_name no) (do_not_autoplace no) (effects (font (size 1.27 1.27))))
  (property "Datasheet" "" (at 106.68 88.9 0) (hide yes) (show_name no) (do_not_autoplace no) (effects (font (size 1.27 1.27))))
  (property "Description" "Power symbol creates a global label with name \"GND\" , ground" (at 106.68 88.9 0) (hide yes) (show_name no) (do_not_autoplace no) (effects (font (size 1.27 1.27))))
  (pin "1"))
 (symbol
  (lib_id "Display_Graphic:ER_OLEDM0.91_1x-I2C")
  (at 196.85 100.33 0)
  (unit 1)
  (body_style 1)
  (exclude_from_sim no)
  (in_bom yes)
  (on_board yes)
  (in_pos_files yes)
  (dnp no)
  (fields_autoplaced yes)
  (property "Reference" "U2" (at 205.74 99.0599 0) (show_name no) (do_not_autoplace no) (effects (font (size 1.27 1.27)) (justify left)))
  (property "Value" "ER_OLEDM0.91_1x-I2C" (at 205.74 101.5999 0) (show_name no) (do_not_autoplace no) (effects (font (size 1.27 1.27)) (justify left)))
  (property "Footprint" "Display:ER_OLEDM0.91_1x-I2C" (at 214.884 113.03 0) (hide yes) (show_name no) (do_not_autoplace no) (effects (font (size 1.27 1.27))))
  (property "Datasheet" "https://www.buydisplay.com/download/manual/ER-OLEDM0.91-1_Datasheet.pdf" (at 239.522 115.062 0) (hide yes) (show_name no) (do_not_autoplace no) (effects (font (size 1.27 1.27))))
  (property "Description" "SSD1306 OLED module, 0.91 inch, 128x32, I2C" (at 223.52 117.094 0) (hide yes) (show_name no) (do_not_autoplace no) (effects (font (size 1.27 1.27))))
  (pin "4")
  (pin "1")
  (pin "3")
  (pin "2"))
 (symbol
  (lib_id "packed:+3.3V")
  (at 78.74 100.33 0)
  (unit 1)
  (body_style 1)
  (exclude_from_sim no)
  (in_bom yes)
  (on_board yes)
  (in_pos_files yes)
  (dnp no)
  (fields_autoplaced yes)
  (property "Reference" "#PWR06" (at 78.74 104.14 0) (hide yes) (show_name no) (do_not_autoplace no) (effects (font (size 1.27 1.27))))
  (property "Value" "+3.3V" (at 78.74 95.25 0) (show_name no) (do_not_autoplace no) (effects (font (size 1.27 1.27))))
  (property "Footprint" "" (at 78.74 100.33 0) (hide yes) (show_name no) (do_not_autoplace no) (effects (font (size 1.27 1.27))))
  (property "Datasheet" "" (at 78.74 100.33 0) (hide yes) (show_name no) (do_not_autoplace no) (effects (font (size 1.27 1.27))))
  (property "Description" "Power symbol creates a global label with name \"+3.3V\"" (at 78.74 100.33 0) (hide yes) (show_name no) (do_not_autoplace no) (effects (font (size 1.27 1.27))))
  (pin "1"))
 (symbol
  (lib_id "packed:GND")
  (at 95.25 105.41 0)
  (unit 1)
  (body_style 1)
  (exclude_from_sim no)
  (in_bom yes)
  (on_board yes)
  (in_pos_files yes)
  (dnp no)
  (fields_autoplaced yes)
  (property "Reference" "#PWR05" (at 95.25 111.76 0) (hide yes) (show_name no) (do_not_autoplace no) (effects (font (size 1.27 1.27))))
  (property "Value" "GND" (at 95.25 110.49 0) (show_name no) (do_not_autoplace no) (effects (font (size 1.27 1.27))))
  (property "Footprint" "" (at 95.25 105.41 0) (hide yes) (show_name no) (do_not_autoplace no) (effects (font (size 1.27 1.27))))
  (property "Datasheet" "" (at 95.25 105.41 0) (hide yes) (show_name no) (do_not_autoplace no) (effects (font (size 1.27 1.27))))
  (property "Description" "Power symbol creates a global label with name \"GND\" , ground" (at 95.25 105.41 0) (hide yes) (show_name no) (do_not_autoplace no) (effects (font (size 1.27 1.27))))
  (pin "1"))
 (symbol
  (lib_id "Device:R_Photo")
  (at 82.55 104.14 270)
  (unit 1)
  (body_style 1)
  (exclude_from_sim no)
  (in_bom yes)
  (on_board yes)
  (in_pos_files yes)
  (dnp no)
  (property "Reference" "R3" (at 83.8201 106.68 0) (show_name no) (do_not_autoplace no) (effects (font (size 1.27 1.27)) (justify left)))
  (property "Value" "GL5537" (at 81.2801 106.68 0) (show_name no) (do_not_autoplace no) (effects (font (size 1.27 1.27)) (justify left)))
  (property "Footprint" "" (at 76.2 105.41 90) (hide yes) (show_name no) (do_not_autoplace no) (effects (font (size 1.27 1.27)) (justify left)))
  (property "Datasheet" "" (at 81.28 104.14 0) (hide yes) (show_name no) (do_not_autoplace no) (effects (font (size 1.27 1.27))))
  (property "Description" "Photoresistor" (at 82.55 104.14 0) (hide yes) (show_name no) (do_not_autoplace no) (effects (font (size 1.27 1.27))))
  (pin "2")
  (pin "1"))
 (symbol
  (lib_id "packed:+BATT")
  (at 144.78 57.15 0)
  (unit 1)
  (body_style 1)
  (exclude_from_sim no)
  (in_bom yes)
  (on_board yes)
  (in_pos_files yes)
  (dnp no)
  (fields_autoplaced yes)
  (property "Reference" "#PWR02" (at 144.78 60.96 0) (hide yes) (show_name no) (do_not_autoplace no) (effects (font (size 1.27 1.27))))
  (property "Value" "+BATT" (at 144.78 52.07 0) (show_name no) (do_not_autoplace no) (effects (font (size 1.27 1.27))))
  (property "Footprint" "" (at 144.78 57.15 0) (hide yes) (show_name no) (do_not_autoplace no) (effects (font (size 1.27 1.27))))
  (property "Datasheet" "" (at 144.78 57.15 0) (hide yes) (show_name no) (do_not_autoplace no) (effects (font (size 1.27 1.27))))
  (property "Description" "Power symbol creates a global label with name \"+BATT\"" (at 144.78 57.15 0) (hide yes) (show_name no) (do_not_autoplace no) (effects (font (size 1.27 1.27))))
  (pin "1"))
 (symbol
  (lib_id "packed:+BATT")
  (at 88.9 86.36 0)
  (unit 1)
  (body_style 1)
  (exclude_from_sim no)
  (in_bom yes)
  (on_board yes)
  (in_pos_files yes)
  (dnp no)
  (fields_autoplaced yes)
  (property "Reference" "#PWR03" (at 88.9 90.17 0) (hide yes) (show_name no) (do_not_autoplace no) (effects (font (size 1.27 1.27))))
  (property "Value" "+BATT" (at 88.9 81.28 0) (show_name no) (do_not_autoplace no) (effects (font (size 1.27 1.27))))
  (property "Footprint" "" (at 88.9 86.36 0) (hide yes) (show_name no) (do_not_autoplace no) (effects (font (size 1.27 1.27))))
  (property "Datasheet" "" (at 88.9 86.36 0) (hide yes) (show_name no) (do_not_autoplace no) (effects (font (size 1.27 1.27))))
  (property "Description" "Power symbol creates a global label with name \"+BATT\"" (at 88.9 86.36 0) (hide yes) (show_name no) (do_not_autoplace no) (effects (font (size 1.27 1.27))))
  (pin "1"))
 (symbol
  (lib_id "packed:+3.3V")
  (at 86.36 116.84 0)
  (unit 1)
  (body_style 1)
  (exclude_from_sim no)
  (in_bom yes)
  (on_board yes)
  (in_pos_files yes)
  (dnp no)
  (fields_autoplaced yes)
  (property "Reference" "#PWR07" (at 86.36 120.65 0) (hide yes) (show_name no) (do_not_autoplace no) (effects (font (size 1.27 1.27))))
  (property "Value" "+3.3V" (at 86.36 111.76 0) (show_name no) (do_not_autoplace no) (effects (font (size 1.27 1.27))))
  (property "Footprint" "" (at 86.36 116.84 0) (hide yes) (show_name no) (do_not_autoplace no) (effects (font (size 1.27 1.27))))
  (property "Datasheet" "" (at 86.36 116.84 0) (hide yes) (show_name no) (do_not_autoplace no) (effects (font (size 1.27 1.27))))
  (property "Description" "Power symbol creates a global label with name \"+3.3V\"" (at 86.36 116.84 0) (hide yes) (show_name no) (do_not_autoplace no) (effects (font (size 1.27 1.27))))
  (pin "1"))
 (symbol
  (lib_id "packed:DHT11")
  (at 196.85 127 180)
  (unit 1)
  (body_style 1)
  (exclude_from_sim no)
  (in_bom yes)
  (on_board yes)
  (in_pos_files yes)
  (dnp no)
  (fields_autoplaced yes)
  (property "Reference" "U4" (at 203.2 125.7299 0) (show_name no) (do_not_autoplace no) (effects (font (size 1.27 1.27)) (justify right)))
  (property "Value" "DHT11" (at 203.2 128.2699 0) (show_name no) (do_not_autoplace no) (effects (font (size 1.27 1.27)) (justify right)))
  (property "Footprint" "Sensor:Aosong_DHT11_5.5x12.0_P2.54mm" (at 196.85 116.84 0) (hide yes) (show_name no) (do_not_autoplace no) (effects (font (size 1.27 1.27))))
  (property "Datasheet" "http://akizukidenshi.com/download/ds/aosong/DHT11.pdf" (at 193.04 133.35 0) (hide yes) (show_name no) (do_not_autoplace no) (effects (font (size 1.27 1.27))))
  (property "Description" "3.3V to 5.5V, temperature and humidity module, DHT11" (at 196.85 127 0) (hide yes) (show_name no) (do_not_autoplace no) (effects (font (size 1.27 1.27))))
  (pin "1")
  (pin "2")
  (pin "3")
  (pin "4"))
 (symbol
  (lib_id "packed:GND")
  (at 142.24 120.65 0)
  (unit 1)
  (body_style 1)
  (exclude_from_sim no)
  (in_bom yes)
  (on_board yes)
  (in_pos_files yes)
  (dnp no)
  (fields_autoplaced yes)
  (property "Reference" "#PWR01" (at 142.24 127 0) (hide yes) (show_name no) (do_not_autoplace no) (effects (font (size 1.27 1.27))))
  (property "Value" "GND" (at 142.24 125.73 0) (show_name no) (do_not_autoplace no) (effects (font (size 1.27 1.27))))
  (property "Footprint" "" (at 142.24 120.65 0) (hide yes) (show_name no) (do_not_autoplace no) (effects (font (size 1.27 1.27))))
  (property "Datasheet" "" (at 142.24 120.65 0) (hide yes) (show_name no) (do_not_autoplace no) (effects (font (size 1.27 1.27))))
  (property "Description" "Power symbol creates a global label with name \"GND\" , ground" (at 142.24 120.65 0) (hide yes) (show_name no) (do_not_autoplace no) (effects (font (size 1.27 1.27))))
  (pin "1"))
 (symbol
  (lib_id "packed:+3.3V")
  (at 200.66 60.96 0)
  (unit 1)
  (body_style 1)
  (exclude_from_sim no)
  (in_bom yes)
  (on_board yes)
  (in_pos_files yes)
  (dnp no)
  (property "Reference" "#PWR014" (at 200.66 64.77 0) (hide yes) (show_name no) (do_not_autoplace no) (effects (font (size 1.27 1.27))))
  (property "Value" "+3.3V" (at 200.66 57.15 0) (show_name no) (do_not_autoplace no) (effects (font (size 1.27 1.27))))
  (property "Footprint" "" (at 200.66 60.96 0) (hide yes) (show_name no) (do_not_autoplace no) (effects (font (size 1.27 1.27))))
  (property "Datasheet" "" (at 200.66 60.96 0) (hide yes) (show_name no) (do_not_autoplace no) (effects (font (size 1.27 1.27))))
  (property "Description" "Power symbol creates a global label with name \"+3.3V\"" (at 200.66 60.96 0) (hide yes) (show_name no) (do_not_autoplace no) (effects (font (size 1.27 1.27))))
  (pin "1"))
 (symbol
  (lib_id "packed:GND")
  (at 207.01 119.38 0)
  (unit 1)
  (body_style 1)
  (exclude_from_sim no)
  (in_bom yes)
  (on_board yes)
  (in_pos_files yes)
  (dnp no)
  (fields_autoplaced yes)
  (property "Reference" "#PWR010" (at 207.01 125.73 0) (hide yes) (show_name no) (do_not_autoplace no) (effects (font (size 1.27 1.27))))
  (property "Value" "GND" (at 207.01 124.46 0) (show_name no) (do_not_autoplace no) (effects (font (size 1.27 1.27))))
  (property "Footprint" "" (at 207.01 119.38 0) (hide yes) (show_name no) (do_not_autoplace no) (effects (font (size 1.27 1.27))))
  (property "Datasheet" "" (at 207.01 119.38 0) (hide yes) (show_name no) (do_not_autoplace no) (effects (font (size 1.27 1.27))))
  (property "Description" "Power symbol creates a global label with name \"GND\" , ground" (at 207.01 119.38 0) (hide yes) (show_name no) (do_not_autoplace no) (effects (font (size 1.27 1.27))))
  (pin "1"))
 (symbol
  (lib_id "packed:GND")
  (at 200.66 78.74 0)
  (unit 1)
  (body_style 1)
  (exclude_from_sim no)
  (in_bom yes)
  (on_board yes)
  (in_pos_files yes)
  (dnp no)
  (fields_autoplaced yes)
  (property "Reference" "#PWR013" (at 200.66 85.09 0) (hide yes) (show_name no) (do_not_autoplace no) (effects (font (size 1.27 1.27))))
  (property "Value" "GND" (at 200.66 83.82 0) (show_name no) (do_not_autoplace no) (effects (font (size 1.27 1.27))))
  (property "Footprint" "" (at 200.66 78.74 0) (hide yes) (show_name no) (do_not_autoplace no) (effects (font (size 1.27 1.27))))
  (property "Datasheet" "" (at 200.66 78.74 0) (hide yes) (show_name no) (do_not_autoplace no) (effects (font (size 1.27 1.27))))
  (property "Description" "Power symbol creates a global label with name \"GND\" , ground" (at 200.66 78.74 0) (hide yes) (show_name no) (do_not_autoplace no) (effects (font (size 1.27 1.27))))
  (pin "1"))
 (symbol
  (lib_id "PCM_Espressif:ESP32-C3-DevKitM-1")
  (at 142.24 92.71 0)
  (unit 1)
  (body_style 1)
  (exclude_from_sim no)
  (in_bom yes)
  (on_board yes)
  (in_pos_files yes)
  (dnp no)
  (fields_autoplaced yes)
  (property "Reference" "U3" (at 144.3833 120.65 0) (show_name no) (do_not_autoplace no) (effects (font (size 1.27 1.27)) (justify left)))
  (property "Value" "ESP32-C3-DevKitM-1" (at 144.3833 123.19 0) (show_name no) (do_not_autoplace no) (effects (font (size 1.27 1.27)) (justify left)))
  (property "Footprint" "PCM_Espressif:ESP32-C3-DevKitM-1" (at 142.24 128.27 0) (hide yes) (show_name no) (do_not_autoplace no) (effects (font (size 1.27 1.27))))
  (property "Datasheet" "https://www.espressif.com/sites/default/files/documentation/esp32-c3-mini-1_datasheet_en.pdf" (at 142.24 130.81 0) (hide yes) (show_name no) (do_not_autoplace no) (effects (font (size 1.27 1.27))))
  (property "Description" "ESP32-C3-MINI-1 family is an ultra-low-power MCU-based SoC solution that supports 2.4 GHz Wi-Fi and Bluetooth®Low Energy (Bluetooth LE)." (at 142.24 92.71 0) (hide yes) (show_name no) (do_not_autoplace no) (effects (font (size 1.27 1.27))))
  (pin "21")
  (pin "25")
  (pin "3")
  (pin "12")
  (pin "17")
  (pin "26")
  (pin "27")
  (pin "1")
  (pin "28")
  (pin "22")
  (pin "6")
  (pin "29")
  (pin "11")
  (pin "30")
  (pin "14")
  (pin "7")
  (pin "18")
  (pin "23")
  (pin "24")
  (pin "8")
  (pin "20")
  (pin "10")
  (pin "9")
  (pin "5")
  (pin "4")
  (pin "15")
  (pin "13")
  (pin "2")
  (pin "16")
  (pin "19"))
 (sheet_instances
  (path ""
   (page "1")))
 (embedded_fonts no))
